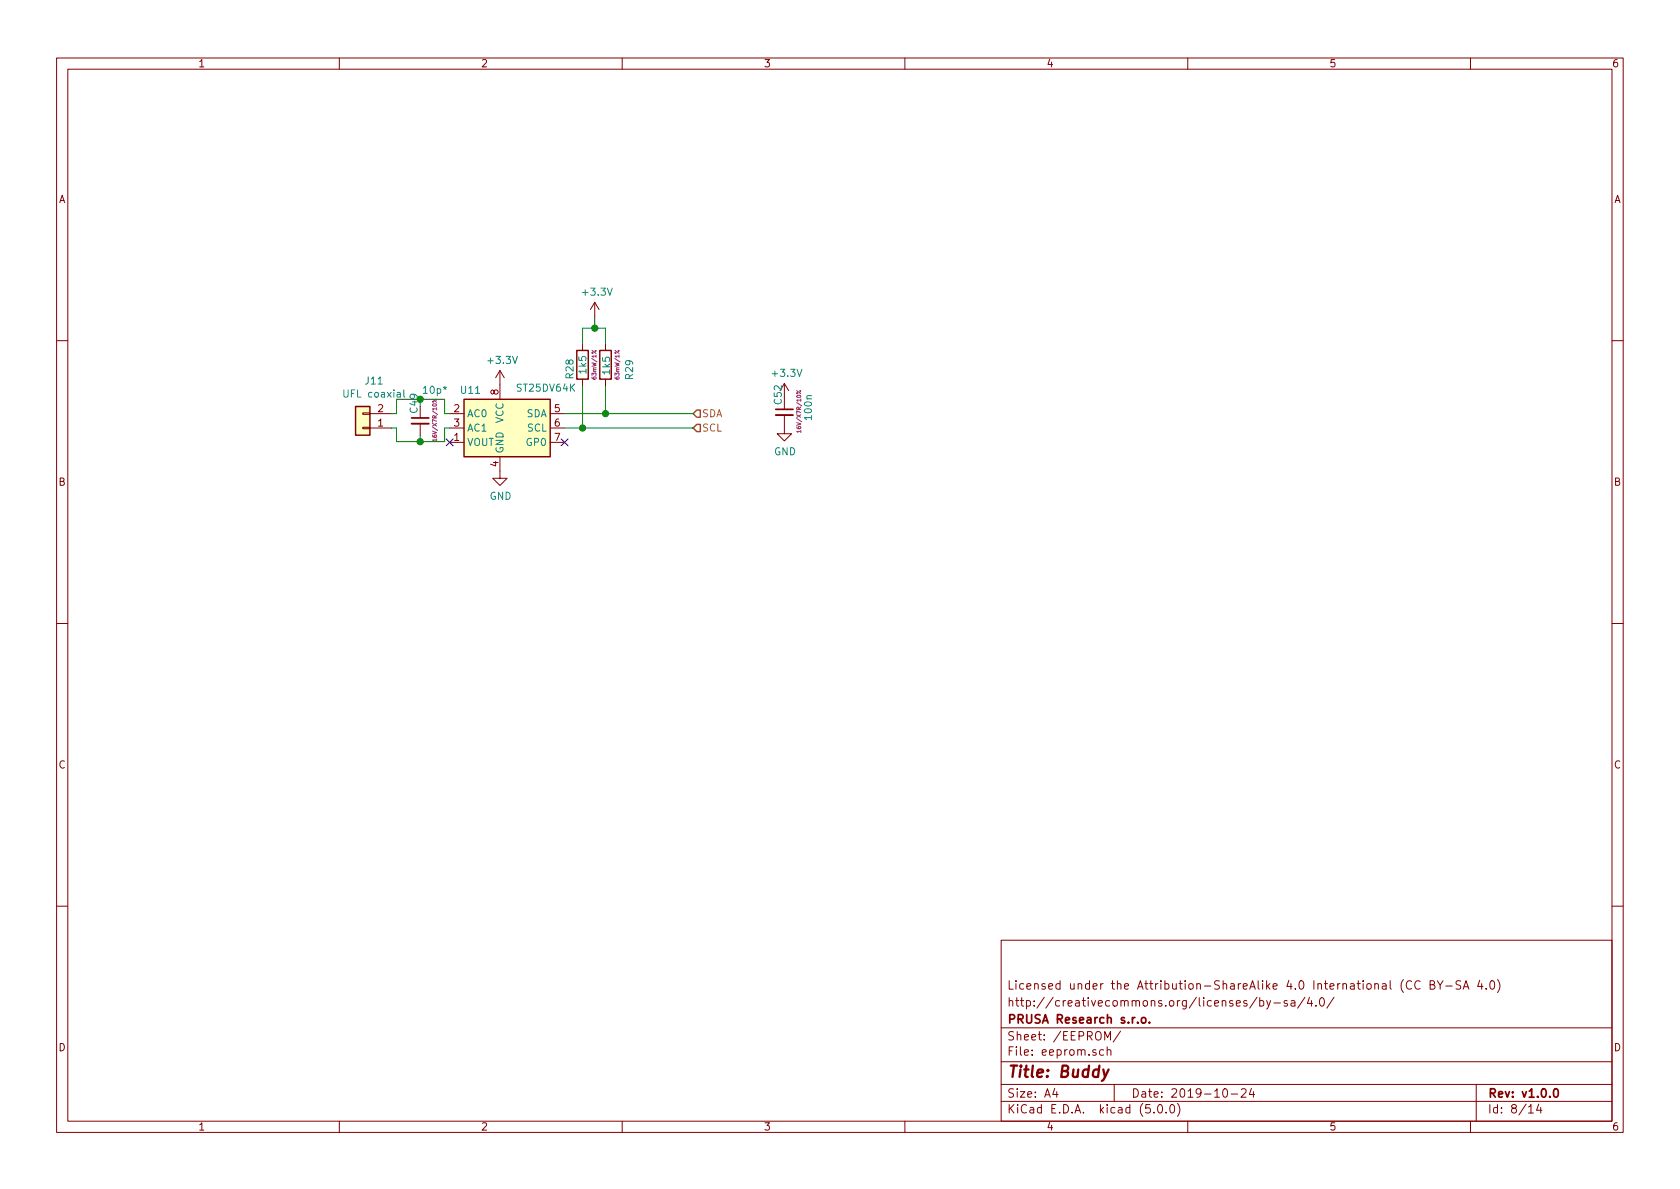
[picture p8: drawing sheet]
<svg xmlns="http://www.w3.org/2000/svg" width="297mm" height="210mm" viewBox="0 0 297 210" stroke-linecap="round" stroke-linejoin="round" font-family="sans-serif">
<g fill="none" stroke="#840000" stroke-width=".18">
<path d="M10 10.3h277v189.9h-277zM12 12.2h273v186.1h-273zM60 10.3v1.9M110 10.3v1.9M160 10.3v1.9M210 10.3v1.9M260 10.3v1.9M105.2 53.5l-.8 1.2M105.2 53.5v2.5M105.2 53.5l.7 1.2M10 60.2h2M64.1 73h1.3v.3h-1.3z"/>
<path d="M64.1 75.6h1.3v.2h-1.3zM65.4 73.1h3.8M65.4 75.7h3.8M74.3 71.9v2M74.3 74.9v2.1M79.5 78.2h2.5M79.5 73.1h2.5M79.5 75.7h2.5M88.4 65.5v5.1M88.4 65.5l-.8 1.3M88.4 65.5l.8 1.3M97.3 78.2h2.5"/>
<path d="M97.3 73.1h2.5M97.3 75.7h2.5M103 60.7v1.3M103 67.1v1.2M107.1 60.7v1.3M107.1 67.1v1.2M138.7 73.4v3.3h1.3l-1.3 1.3-1.3-1.3h1.3M138.7 67.8l.7 1.3M138.7 70.4v2M285 60.2h2M88.4 80.8v3.8h1.3l-1.3 1.2-1.3-1.2h1.3M10 110.3h2"/>
<path d="M285 110.3h2M10 160.2h2M177 166.3h108v32h-108zM222.2 176.3l-1.2 2M222.7 177l.5-.1 .2 .3v.6l-.2 .1-.5-.1M222.7 176.4v1.5M224 176.9l.3 1M224.7 176.9l-.5 1.4-.2 .1M225.2 177.4h1.2M227.6 177l-.4-.1-.2 .2 .1 .3 .5 .1v.3h-.6M228.3 177h.6l.1 .9M229 177.3l-.6 .1-.2 .2 .1 .2 .1 .1 .6-.1"/>
<path d="M230.7 176.3l-1.3 2M231.5 176.3l-.3 1.1h.9M231.9 176.9v1M232.7 177.8v.1M233.5 176.6l.2-.2a.8 .8 0 0 1 .5 .8 .8 .8 0 0 1-.5 .7l-.2-.1-.2-.4zM235.9 176.3l-1.3 2M248.1 173.2a1.79 1.79 0 0 0 0 2.3M249.6 173.6a.7 .7 0 0 0-.9 .2 .7 .7 0 0 0 .1 .9 .55 .55 0 0 0 .8 .1M251.1 173.6a.7 .7 0 0 0-.9 .2 .7 .7 0 0 0 .1 .9 .55 .55 0 0 0 .8 .1M252.9 174.1h.5l.2-.1v-.3l-.2-.3h-.5v1.5h.5l.3-.3a.41 .41 0 0 0-.3-.5M254.1 173.4l.5 .8 .5-.8M254.6 174.2v.7"/>
<path d="M255.6 174.4h1.2M258.3 173.5l-.6-.1-.3 .3 .2 .4 .6 .3v.4l-.2 .1-.6-.1M258.7 174.9l.5-1.5 .5 1.5M258.9 174.5h.7M261.6 173.3l-.3 1.1h.9M262 173.9v1M262.8 174.8v.1M263.6 173.6l.3-.2a.94 .94 0 0 1 0 1.5l-.4-.3-.1-.6zM264.8 173.2a1.71 1.71 0 0 1 0 2.3M285 160.2h2M60 198.3v1.9M110 198.3v1.9"/>
<path d="M160 198.3v1.9M177 194.8h108M177 191.8h108M177 187.8h108M177 181.8h108M186.5 192.5l-.4 1h1M186.8 193v1M195.1 185.7l-.4-.1-.3 .3 .1 .6 .2 .1 .4-.1M195.3 183.9v-1.5l.5 1.1 .5-1.1v1.5M195.8 185.7a.37 .37 0 0 1 .6 .1v.8M195.8 185.1v1.5M197 191.8v3"/>
<path d="M198.1 182.3l-1.3 2M204 196.7v.1M204.8 195.5l.4-.2a.94 .94 0 0 1 0 1.5 .79 .79 0 0 1-.4-1.3zM206.2 196.7v.1M207 195.4l.3-.1a.94 .94 0 0 1 0 1.5 .82 .82 0 0 1-.3-1.4zM208.2 195.1a1.71 1.71 0 0 1 0 2.3M210 198.3v1.9M216.3 192.7l.4-.2a.94 .94 0 0 1 0 1.5 .79 .79 0 0 1-.4-1.3zM217.7 193.5h1.1M219.5 192.7l.2-.2h.3l.3 .2v.3v.2l-.9 .8h.9M221.3 192.5l-.4 1h.9M221.6 193v1"/>
<path d="M260 198.3v1.9M261 191.8v6.5M270.3 195.8l.4-.5v1.5M270.3 196.8h.8M272.1 195.2l-.4 1.1h.9M272.4 195.8v1"/>
</g>
<path d="M72.8 73.9h3M137.2 72.4h3M201.9 180.1l.2-.2 .4 .2 .1 .5-.1 .2-.4 .1-.2-.1zM203.2 180.8v.1M274.9 192.6l.3-.1a.94 .94 0 0 1 0 1.5h-.2a1 1 0 0 1-.1-1.4z" fill="none" stroke="#840000" stroke-width=".3"/>
<path d="M196 189.1l-.9 1.8-.3 .2" fill="none" stroke="#840000" stroke-width=".41"/>
<path d="M123.2 75.1h.6v1.2h-.6l-.6-.6zM123.2 72.5h.6v1.3h-.6l-.6-.7z" fill="none" stroke="#848400" stroke-width=".25"/>
<g fill="#ffffc2" stroke="#ffffc2" stroke-width=".18">
<path d="M82 70.6h15.3v10.2h-15.3z"/>
<path d="M62.9 71.9h2.5v5.1h-2.5z"/>
</g>
<path d="M62.9 71.9h2.5v5.1h-2.5zM82 70.6h15.3v10.2h-15.3zM102 62h2v5.1h-2zM106 62h2.1v5.1h-2.1z" fill="none" stroke="#840000" stroke-width=".25"/>
<path d="M78.9 77.6l1.2 1.2M80.1 77.6l-1.2 1.2M99.2 77.6l1.2 1.2M100.4 77.6l-1.2 1.2" fill="none" stroke="#000084" stroke-width=".18"/>
<path d="M71.4 69v1l.2 .2" fill="none" stroke="#008484" stroke-width=".18"/>
<path d="M105.2 56v2M69.2 73.1h.9v-2.5h8.5v2.5h.9M69.2 75.7h.9v2.4h8.5v-2.4h.9M74.3 77v1.1M99.8 73.1h22.8M99.8 75.7h22.8M103 60.7v-2.7h4.1v2.7M103 68.3v7.4M107.1 68.3v4.8" fill="none" stroke="#008400" stroke-width=".18"/>
<path d="M72.8 74.9h3M137.2 73.4h3" fill="none" stroke="#840000" stroke-width=".33"/>
<path d="M76.5 70.6l.7 .5M77 70.6l.2 .1-.1 .1zM77.2 77.8h-.7l.2 .2M77.2 77.6v.4M140.9 69.1l.7 .5M141.4 69.1l.2 .1-.1 .1zM141.6 76.3h-.7l.2 .2M141.6 76.1v.4" fill="none" stroke="#840084" stroke-width=".18"/>
<g fill="#008400" stroke="#008400" stroke-width=".25">
<circle cx="103" cy="75.7" r=".51"/>
<circle cx="107.1" cy="73.1" r=".51"/>
<circle cx="105.2" cy="58" r=".51"/>
<circle cx="74.3" cy="70.6" r=".51"/>
<circle cx="74.3" cy="78.1" r=".51"/>
</g>
<text font-size="2.8" fill="#840000" x="178" y="190.5">Title: Buddy</text>
<g font-size="2.1" fill="#840000">
<text x="178" y="178">http://creativecommons.org/licenses/by-sa/4.0/</text>
<text x="178" y="175">Licensed under the Attribution-ShareAlike 4.0 International (CC BY-SA 4.0)</text>
<text x="178" y="184">Sheet: /EEPROM/</text>
<text x="178" y="181">PRUSA Research s.r.o.</text>
<text x="178" y="186.7">File: eeprom.sch</text>
<text x="178" y="196.9">KiCad E.D.A. kicad (5.0.0)</text>
<text x="178" y="194.1">Size: A4</text>
<text x="200" y="194.1">Date: 2019-10-24</text>
<text x="263" y="194.1">Rev: v1.0.0</text>
<text x="263" y="196.9">Id: 8/14</text>
</g>
<g font-size="1.8" fill="#840000">
<text x="35" y="11.9">1</text>
<text x="85" y="11.9">2</text>
<text x="135" y="11.9">3</text>
<text x="185" y="11.9">4</text>
<text x="235" y="11.9">5</text>
<text x="285" y="11.9">6</text>
<text x="10.4" y="35.9">A</text>
<text x="285.4" y="35.9">A</text>
<text x="88.1" y="69.8" transform="rotate(-90 88.1 69.8)">8</text>
<text x="66.8" y="75.4">1</text>
<text x="66.8" y="72.9">2</text>
<text x="80.3" y="78">1</text>
<text x="80.3" y="72.9">2</text>
<text x="80.3" y="75.4">3</text>
<text x="98.1" y="72.9">5</text>
<text x="98.1" y="75.4">6</text>
<text x="98.1" y="78">7</text>
<text x="88.1" y="82.5" transform="rotate(-90 88.1 82.5)">4</text>
<text x="10.4" y="85.9">B</text>
<text x="285.4" y="85.9">B</text>
<text x="10.4" y="135.9">C</text>
<text x="285.4" y="135.9">C</text>
<text x="10.4" y="185.9">D</text>
<text x="285.4" y="185.9">D</text>
<text x="35" y="199.9">1</text>
<text x="85" y="199.9">2</text>
<text x="135" y="199.9">3</text>
<text x="185" y="199.9">4</text>
<text x="235" y="199.9">5</text>
<text x="285" y="199.9">6</text>
</g>
<g font-size="1.8" fill="#008484">
<text x="103.2" y="52.3">+3.3V</text>
<text x="86.4" y="64.4">+3.3V</text>
<text x="61.2" y="70.3">UFL coaxial</text>
<text x="64.7" y="68">J11</text>
<text x="75" y="69.6">10p*</text>
<text x="81.6" y="69.6">U11</text>
<text x="91.6" y="69.3">ST25DV64K</text>
<text x="101.4" y="66.9" transform="rotate(-90 101.4 66.9)">R28</text>
<text x="103.7" y="66" transform="rotate(-90 103.7 66)">1k5</text>
<text x="107.9" y="66.1" transform="rotate(-90 107.9 66.1)">1k5</text>
<text x="111.9" y="67" transform="rotate(-90 111.9 67)">R29</text>
<text x="136.7" y="66.6">+3.3V</text>
<text x="138.2" y="71.4" transform="rotate(-90 138.2 71.4)">C52</text>
<text x="82.5" y="73.8">AC0</text>
<text x="82.5" y="76.3">AC1</text>
<text x="89" y="74.8" transform="rotate(-90 89 74.8)">VCC</text>
<text x="93" y="73.8">SDA</text>
<text x="93.2" y="76.3">SCL</text>
<text x="143.6" y="74.1" transform="rotate(-90 143.6 74.1)">100n</text>
<text x="82.5" y="78.9">VOUT</text>
<text x="89" y="80.3" transform="rotate(-90 89 80.3)">GND</text>
<text x="93.2" y="78.9">GP0</text>
<text x="136.9" y="80.5">GND</text>
<text x="86.6" y="88.4">GND</text>
</g>
<text font-size="1.8" fill="#008400" x="73.8" y="73" transform="rotate(-90 73.8 73)">C49</text>
<g font-size="1.8" fill="#848400">
<text x="124.1" y="76.3">SCL</text>
<text x="124.1" y="73.8">SDA</text>
</g>
<g font-size="1" fill="#840084">
<text x="105.4" y="66.8" transform="rotate(-90 105.4 66.8)">63mW/1%</text>
<text x="109.5" y="66.8" transform="rotate(-90 109.5 66.8)">63mW/1%</text>
<text x="77.2" y="77.4" transform="rotate(-90 77.2 77.4)">16V/X7R/10%</text>
<text x="141.6" y="75.9" transform="rotate(-90 141.6 75.9)">16V/X7R/10%</text>
</g>
</svg>
